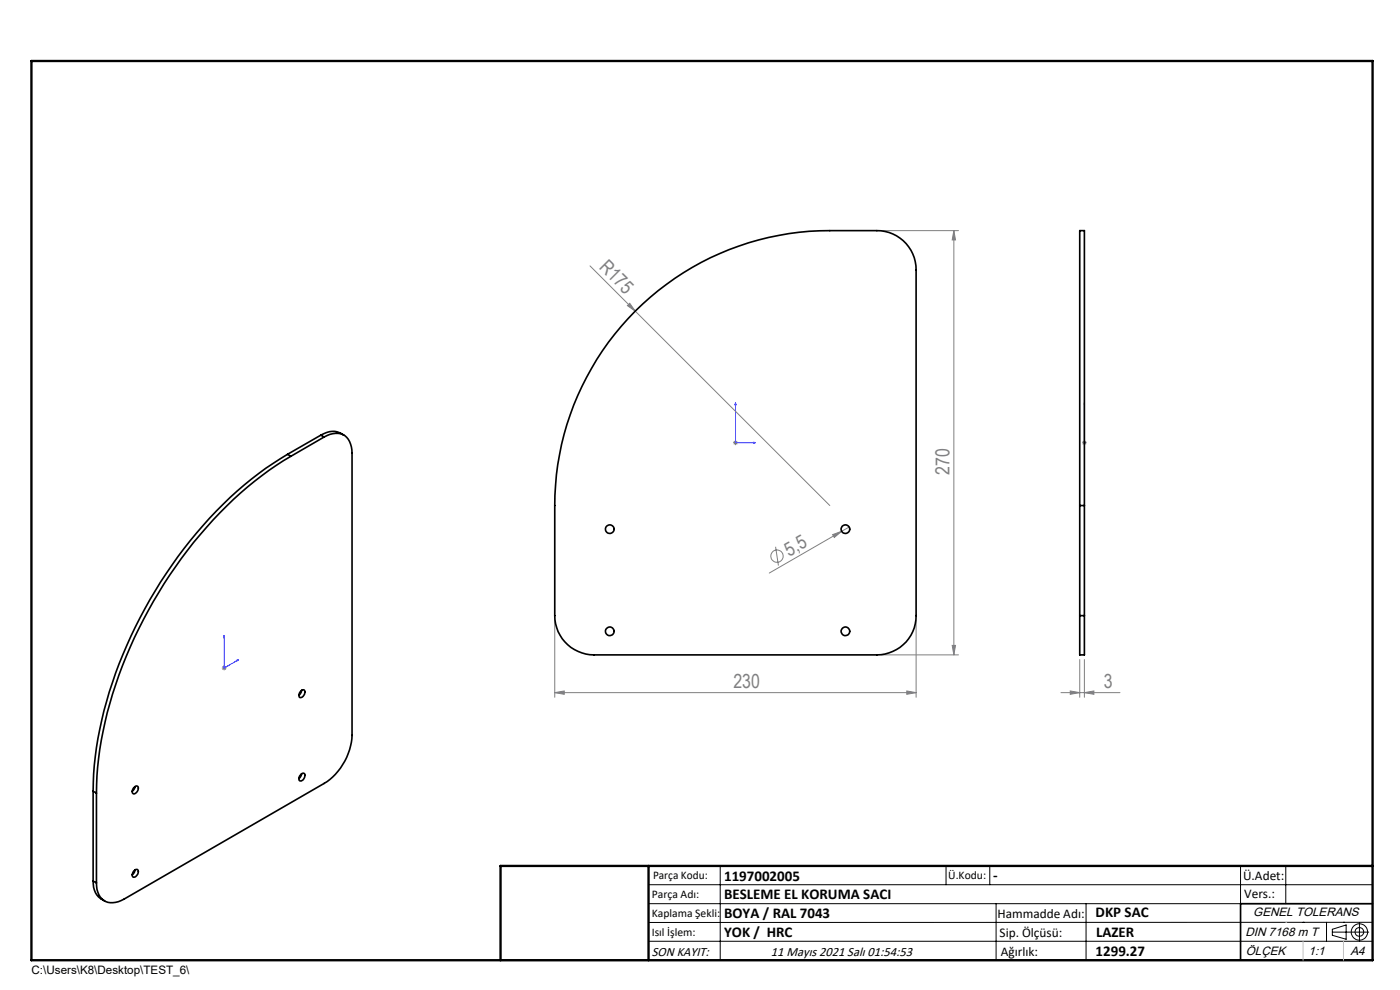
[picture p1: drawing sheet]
<svg xmlns="http://www.w3.org/2000/svg" width="297mm" height="210mm" viewBox="0 0 297 210" stroke-linecap="round" stroke-linejoin="round" font-family="sans-serif">
<g fill="none" stroke="#808080" stroke-width=".21">
<path d="M125.2 56.4l50.8 50.8M187 48.9h16.3M202.4 48.9l.3 2h-.7zM202.4 48.9v90M133.1 64.8l.5-.5 1.2 1.7zM155.5 93.9h1M155.7 93.5l.7 .8M156 93.4v1M156.4 93.5l-.7 .8M229.6 93.9h.9M229.7 93.5l.7 .8M230 93.4v1"/>
<path d="M230.4 93.5l-.7 .8M164.5 116l.6 4M176.6 113.4l1.9-.7-1.5 1.3zM178.5 112.7l-15.3 8.9M180.2 111.8l-1.7 .9M117.7 131.6v16.3M187 138.9h16.3M194.3 131.6v16.3M202 136.9h.7l-.3 2zM229.1 139.9v8M230 139.9v8M47.1 141.7h.9"/>
<path d="M47.2 141.3l.7 .8M47.6 141.2v1M47.9 141.3l-.7 .8M117.7 146.9l2-.3v.7zM117.7 146.9h76.6M192.4 146.6l1.9 .3-1.9 .4zM225.1 146.9h12.5M227 146.6l2.1 .3-2.1 .4zM230 146.9l2.1-.3v.7z"/>
<circle cx="164.8" cy="118" r="1.31"/>
</g>
<g fill="none" stroke="#000" stroke-width=".21">
<path d="M137.6 187.7h153.6M137.6 191.7h153.6M137.6 199.7h153.6M152.8 183.7v20M200.7 183.7v4M210 183.7v4M211.3 191.7v12M230.4 191.7v12M263.2 183.7v20M272.8 183.7v8M276.4 195.6h.1M281.4 195.6v4.1"/>
<path d="M282.6 197.7h7.8M282.6 197.1l3-.9v3l-3-.8zM285 195.6h.1M288.4 195.8v3.8M291.2 195.6l-153.6 .1"/>
<circle cx="288.4" cy="197.7" r="1.74"/>
<circle cx="288.4" cy="197.7" r=".93"/>
</g>
<path d="M156 85.4v8.5h4.3M156 85.4l.1 .5h-.2zM159.8 93.8l.5 .1-.5 .1zM230 93.8v.2zM230 85.4v.5v-.5M230 93.9h.1M230 85.4v8.5M47.6 134.8v.3l-.1 .1zM47.6 134.8v6.9l3-1.7M50.3 140h.3l-.3 .2z" fill="none" stroke="#00f" stroke-width=".21"/>
<path d="M291.2 191.7h-28v12M106.2 203.7h185" fill="none" stroke="#000" stroke-width=".35"/>
<path d="M6.7 12.9h284.5v190.8h-284.5zM137.6 183.7v20M291.2 183.7h-185v20" fill="none" stroke="#000" stroke-width=".5"/>
<path d="M272.8 195.6h.1M276.4 199.7v4M285 199.7v4" fill="none" stroke="#c0c0c0" stroke-width=".21"/>
<g fill="#00f">
<path d="M159.8 93.8l.5 .1-.5 .1zM156 85.4l.1 .5h-.2z"/>
<path d="M50.3 140h.3l-.3 .2zM47.6 134.8v.3l-.1 .1z"/>
<path d="M230 93.8v.2zM230 85.4v.5z"/>
</g>
<g fill="#808080">
<path d="M133.1 64.8l.5-.5 1.2 1.7z"/>
<path d="M176.6 113.4l1.9-.7-1.5 1.3z"/>
<path d="M192.4 146.6l1.9 .3-1.9 .4zM117.7 146.9l2-.3v.7z"/>
<path d="M227 146.6l2.1 .3-2.1 .4zM230 146.9l2.1-.3v.7z"/>
<path d="M202.4 48.9l.3 2h-.7zM202 136.9h.7l-.3 2z"/>
</g>
<g fill="none" stroke="#000" stroke-width=".35">
<path d="M134.8 66a58.4 58.4 0 0 1 41.2-17.1h10a8.3 8.3 0 0 1 8.3 8.3v73.4a8.3 8.3 0 0 1-8.3 8.3h-60a8.3 8.3 0 0 1-8.3-8.3v-23.4a58.2 58.2 0 0 1 17.1-41.2zM61 96.4a82.4 82.4 0 0 0-26.9 27 89.2 89.2 0 0 0-14.2 40.8l-.1 3.6M61 96.4l.7 .4M61.7 96.8a82.4 82.4 0 0 0-26.9 27.1 89.3 89.3 0 0 0-14.2 40.7l-.1 3.6M68.1 92.3a4.1 4.1 0 0 1 4.9 0M68.1 92.3l.7 .4M68.1 92.3l-7.1 4.1M68.8 92.7a3.7 3.7 0 0 1 5.1 .5l.6 1.6 .2 1.3v59.9a12.9 12.9 0 0 1-5.9 10.2l-42.4 24.5a3.7 3.7 0 0 1-5.2-.5l-.2-.4a5 5 0 0 1-.5-2.5M68.8 92.7l-7.1 4.1M229.1 107.2v-58.3h.9v58.3M229.1 107.2h.9M229.1 107.2v23.4"/>
<path d="M230 107.2v23.4M229.1 130.6v8.3h.9v-8.3M229.1 130.6h.9M63.9 146.5l.4-.2a.77 .77 0 0 1 .4 .7 .77 .77 0 0 1-.4 .7 .51 .51 0 0 1-.7 .2 .51 .51 0 0 1-.1-.7zM64 146.4l-.1 .5-.5 .6M19.8 167.8l.7 .4M19.8 167.8v19.1M20.5 168.2v19.1M28.4 167.1l.5-.4a.77 .77 0 0 1 .5 .7 .77 .77 0 0 1-.5 .7 .5 .5 0 0 1-.7 .2 .5 .5 0 0 1-.1-.7zM28.6 166.9l-.2 .6-.4 .3M63.9 164.2l.4-.2a.8 .8 0 0 1 0 1.4 .51 .51 0 0 1-.7 .2 .51 .51 0 0 1-.1-.8zM64 164.1l-.6 1"/>
<path d="M19.8 186.9a4 4 0 0 0 2.4 4.2M19.8 186.9l.7 .4M28.4 184.8l.5-.4a.74 .74 0 0 1 .5 .7 .74 .74 0 0 1-.5 .7 .49 .49 0 0 1-.7 .2 .49 .49 0 0 1-.1-.7zM28.6 184.5l-.2 .7-.4 .4"/>
<circle cx="129.4" cy="112.3" r=".92"/>
<circle cx="179.4" cy="112.3" r=".92"/>
<circle cx="129.4" cy="133.9" r=".92"/>
<circle cx="179.4" cy="133.9" r=".92"/>
</g>
<g font-size="4.1" fill="#808080">
<text x="127" y="56.9" transform="rotate(45 127 56.9)">R175</text>
<text x="201.4" y="100.7" transform="rotate(-90 201.4 100.7)">270</text>
<text x="167.4" y="118.1" transform="rotate(-30 167.4 118.1)">5,5</text>
<text x="155.6" y="146">230</text>
<text x="234.2" y="146">3</text>
</g>
<g font-size="3.2">
<text x="153.6" y="186.8">1197002005</text>
<text x="153.6" y="190.8">BESLEME EL KORUMA SACI</text>
<text x="210.7" y="186.6">-</text>
<text x="153.6" y="194.8">BOYA / RAL 7043</text>
<text x="232.4" y="194.5">DKP SAC</text>
<text x="153.6" y="198.8">YOK / HRC</text>
<text x="232.4" y="202.8">1299.27</text>
<text x="232.5" y="198.8">LAZER</text>
</g>
<g font-size="2.8">
<text x="263.7" y="186.7">Ü.Adet:</text>
<text x="263.9" y="190.5">Vers.:</text>
<text x="211.6" y="194.8">Hammadde Adı:</text>
<text x="138.3" y="202.8">SON KAYIT:</text>
<text x="163.6" y="202.8">11 Mayıs 2021 Salı 01:54:53</text>
<text x="212.1" y="198.7">Sip. Ölçüsü:</text>
<text x="212.3" y="202.7">Ağırlık:</text>
</g>
<g font-size="2.6">
<text x="265.9" y="194.4">GENEL TOLERANS</text>
<text x="264.2" y="198.5">DIN 7168 m T</text>
<text x="264.3" y="202.6">ÖLÇEK</text>
<text x="277.6" y="202.6">1:1</text>
<text x="286.5" y="202.6">A4</text>
</g>
<g font-size="2.5">
<text x="138.3" y="190.5">Parça Adı:</text>
<text x="138.5" y="186.5">Parça Kodu:</text>
<text x="201.2" y="186.5">Ü.Kodu:</text>
<text x="138.3" y="194.5">Kaplama Şekli:</text>
<text x="138.3" y="198.6">Isıl İşlem:</text>
<text x="6.7" y="206.7">C:\Users\K8\Desktop\TEST_6\</text>
</g>
</svg>
